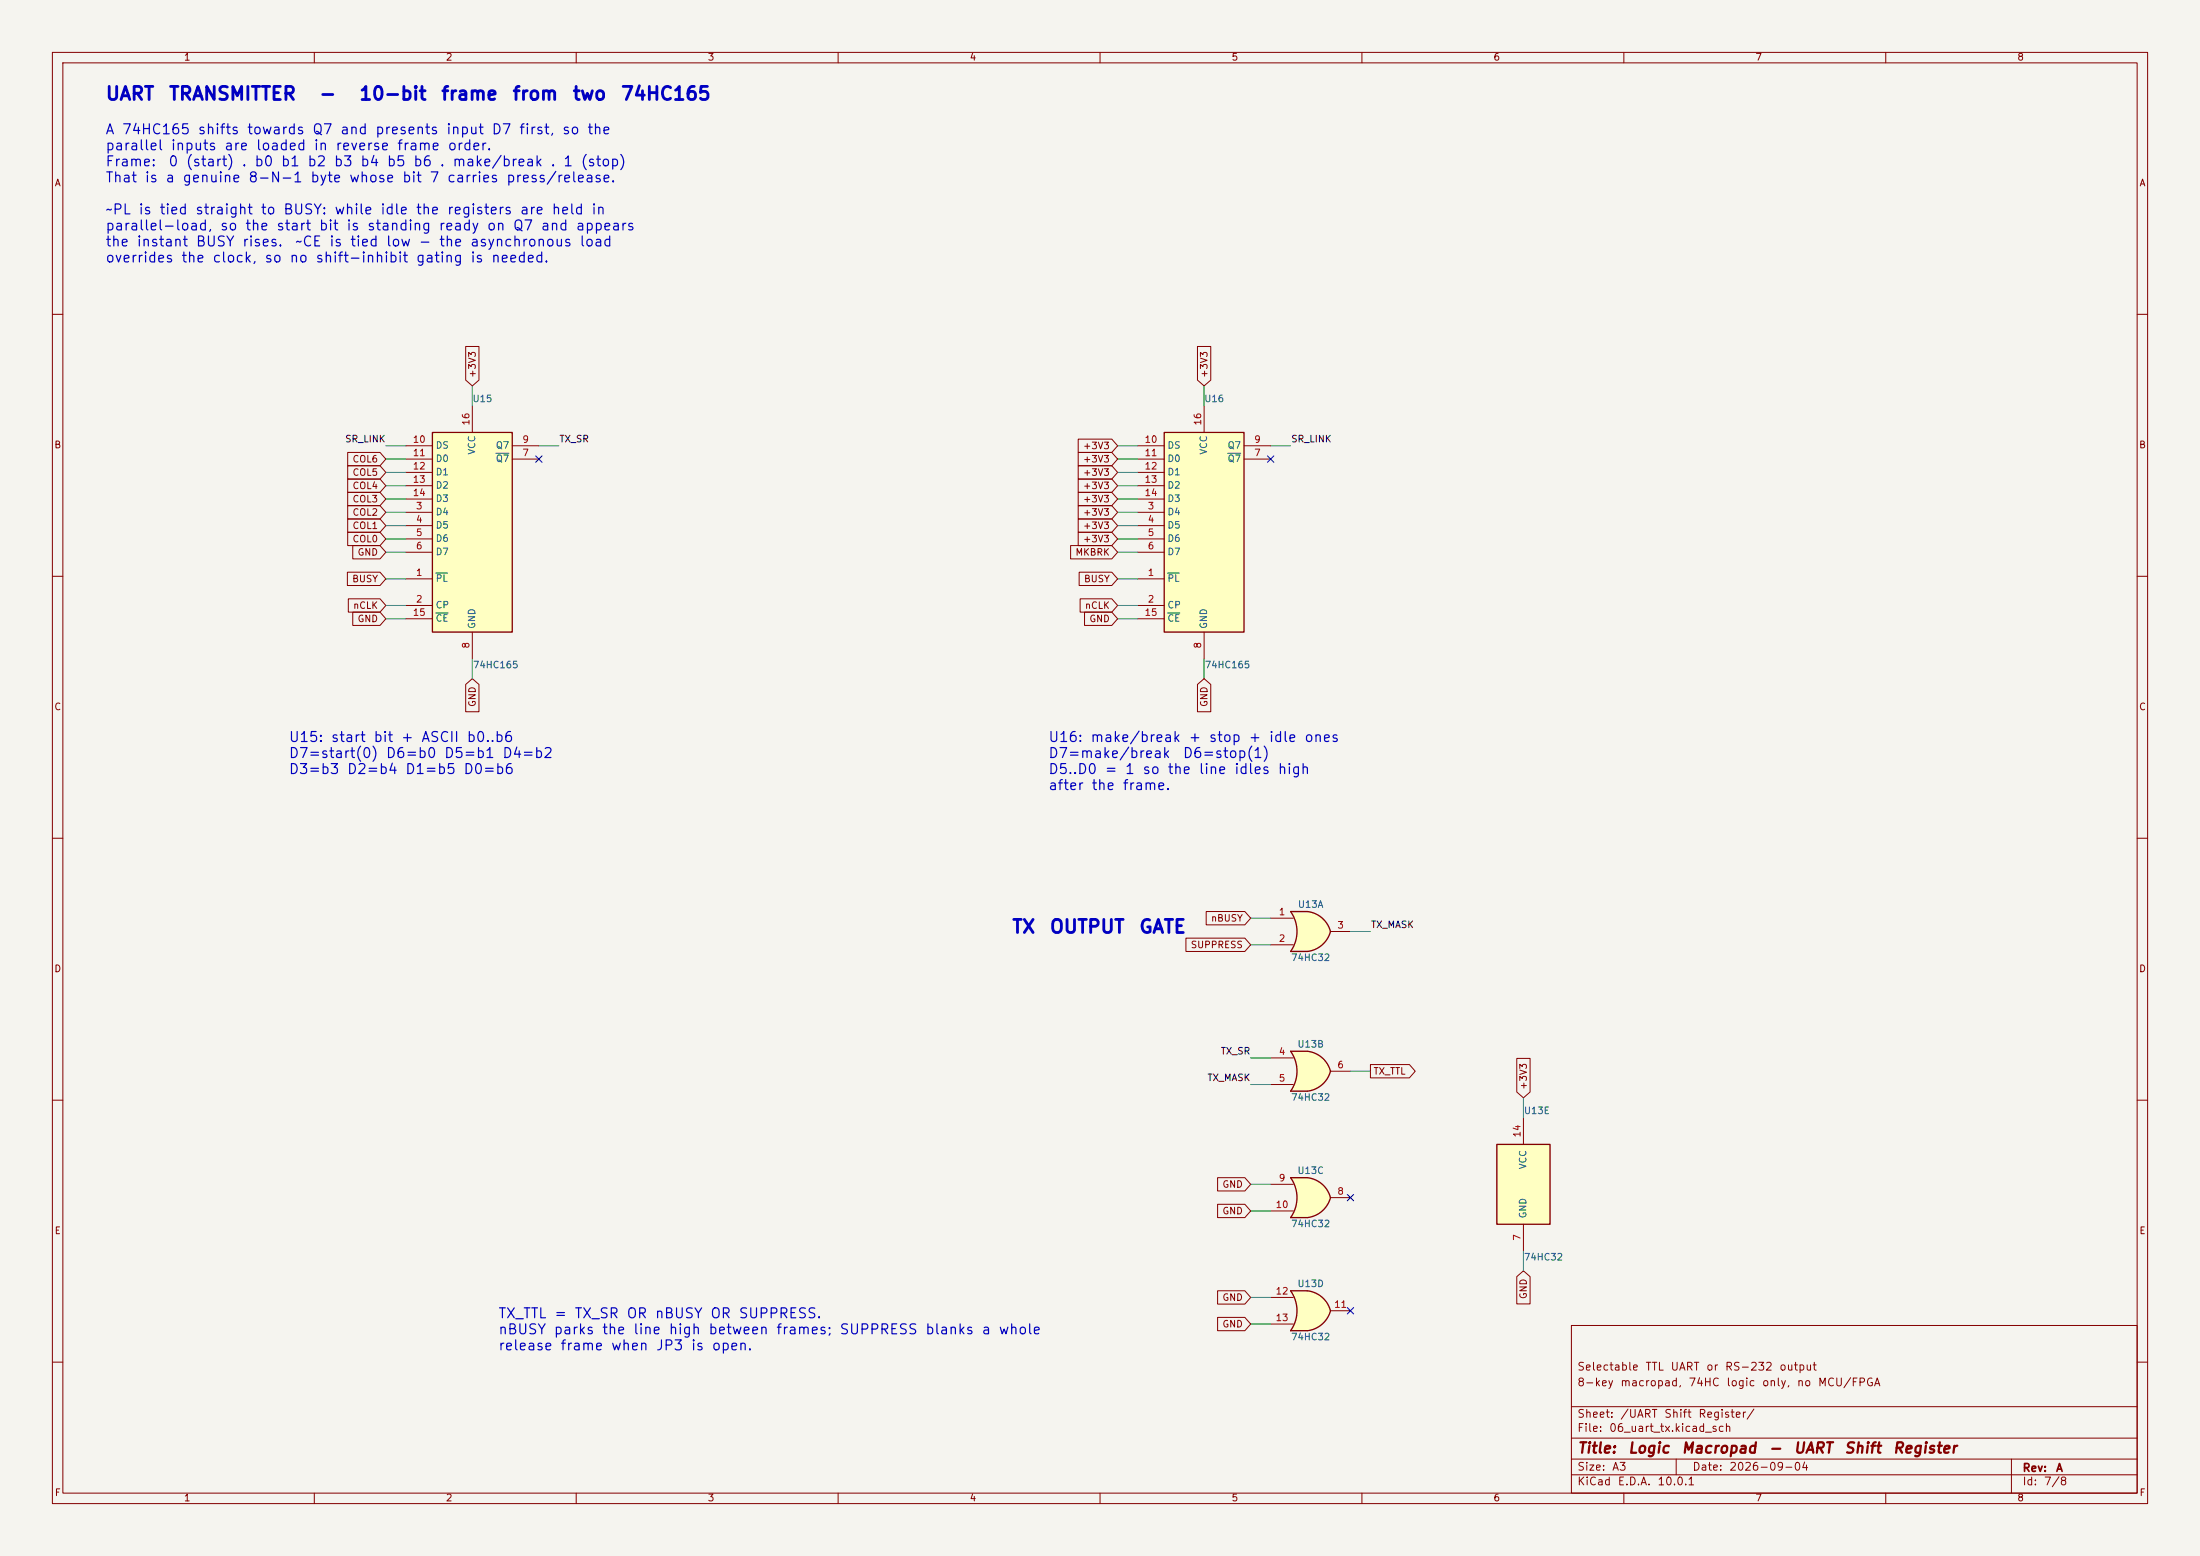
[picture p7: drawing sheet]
(kicad_sch
 (version 20260306)
 (generator "eeschema")
 (generator_version "10.0")
 (paper "A3")
 (title_block
  (title "Logic Macropad - UART Shift Register")
  (date "2026-09-04")
  (rev "A")
  (comment 1 "8-key macropad, 74HC logic only, no MCU/FPGA")
  (comment 2 "Selectable TTL UART or RS-232 output"))
 (lib_symbols
  (symbol "logic-macropad:74HC165" (exclude_from_sim no) (in_bom yes) (on_board yes)
   (in_pos_files yes)
   (duplicate_pin_numbers_are_jumpers no)
   (property "Reference" "U" (at -7.62 19.05 0) (show_name no) (do_not_autoplace no) (effects (font (size 1.27 1.27))))
   (property "Value" "74HC165" (at -7.62 -21.59 0) (show_name no) (do_not_autoplace no) (effects (font (size 1.27 1.27))))
   (property "Footprint" "Package_SO:SOIC-16_3.9x9.9mm_P1.27mm" (at 0 0 0) (show_name no) (do_not_autoplace no) (hide yes) (effects (font (size 1.27 1.27))))
   (property "Datasheet" "https://www.nexperia.com/" (at 0 0 0) (show_name no) (do_not_autoplace no) (hide yes) (effects (font (size 1.27 1.27))))
   (property "Description" "8-bit parallel-in / serial-out shift register" (at 0 0 0) (show_name no) (do_not_autoplace no) (hide yes) (effects (font (size 1.27 1.27))))
   (symbol "74HC165_1_0"
    (pin input line (at -12.7 -10.16 0) (length 5.08) (name "~{PL}" (effects (font (size 1.27 1.27)))) (number "1" (effects (font (size 1.27 1.27)))))
    (pin input line (at -12.7 -15.24 0) (length 5.08) (name "CP" (effects (font (size 1.27 1.27)))) (number "2" (effects (font (size 1.27 1.27)))))
    (pin input line (at -12.7 2.54 0) (length 5.08) (name "D4" (effects (font (size 1.27 1.27)))) (number "3" (effects (font (size 1.27 1.27)))))
    (pin input line (at -12.7 0 0) (length 5.08) (name "D5" (effects (font (size 1.27 1.27)))) (number "4" (effects (font (size 1.27 1.27)))))
    (pin input line (at -12.7 -2.54 0) (length 5.08) (name "D6" (effects (font (size 1.27 1.27)))) (number "5" (effects (font (size 1.27 1.27)))))
    (pin input line (at -12.7 -5.08 0) (length 5.08) (name "D7" (effects (font (size 1.27 1.27)))) (number "6" (effects (font (size 1.27 1.27)))))
    (pin output line (at 12.7 12.7 180) (length 5.08) (name "~{Q7}" (effects (font (size 1.27 1.27)))) (number "7" (effects (font (size 1.27 1.27)))))
    (pin power_in line (at 0 -25.4 90) (length 5.08) (name "GND" (effects (font (size 1.27 1.27)))) (number "8" (effects (font (size 1.27 1.27)))))
    (pin output line (at 12.7 15.24 180) (length 5.08) (name "Q7" (effects (font (size 1.27 1.27)))) (number "9" (effects (font (size 1.27 1.27)))))
    (pin input line (at -12.7 15.24 0) (length 5.08) (name "DS" (effects (font (size 1.27 1.27)))) (number "10" (effects (font (size 1.27 1.27)))))
    (pin input line (at -12.7 12.7 0) (length 5.08) (name "D0" (effects (font (size 1.27 1.27)))) (number "11" (effects (font (size 1.27 1.27)))))
    (pin input line (at -12.7 10.16 0) (length 5.08) (name "D1" (effects (font (size 1.27 1.27)))) (number "12" (effects (font (size 1.27 1.27)))))
    (pin input line (at -12.7 7.62 0) (length 5.08) (name "D2" (effects (font (size 1.27 1.27)))) (number "13" (effects (font (size 1.27 1.27)))))
    (pin input line (at -12.7 5.08 0) (length 5.08) (name "D3" (effects (font (size 1.27 1.27)))) (number "14" (effects (font (size 1.27 1.27)))))
    (pin input line (at -12.7 -17.78 0) (length 5.08) (name "~{CE}" (effects (font (size 1.27 1.27)))) (number "15" (effects (font (size 1.27 1.27)))))
    (pin power_in line (at 0 22.86 270) (length 5.08) (name "VCC" (effects (font (size 1.27 1.27)))) (number "16" (effects (font (size 1.27 1.27))))))
   (symbol "74HC165_1_1"
    (rectangle (start -7.62 17.78) (end 7.62 -20.32) (stroke (width 0.254) (type default)) (fill (type background))))
   (embedded_fonts no))
  (symbol "logic-macropad:74HC32"
   (body_styles demorgan)
   (pin_names
    (offset 1.016)) (exclude_from_sim no) (in_bom yes) (on_board yes)
   (in_pos_files yes)
   (duplicate_pin_numbers_are_jumpers no)
   (property "Reference" "U" (at 0 1.27 0) (show_name no) (do_not_autoplace no) (effects (font (size 1.27 1.27))))
   (property "Value" "74HC32" (at 0 -1.27 0) (show_name no) (do_not_autoplace no) (effects (font (size 1.27 1.27))))
   (property "Footprint" "Package_SO:SOIC-14_3.9x8.7mm_P1.27mm" (at 0 0 0) (show_name no) (do_not_autoplace no) (hide yes) (effects (font (size 1.27 1.27))))
   (property "Datasheet" "https://www.nexperia.com/" (at 0 0 0) (show_name no) (do_not_autoplace no) (hide yes) (effects (font (size 1.27 1.27))))
   (property "Description" "Quad 2-input OR gate" (at 0 0 0) (show_name no) (do_not_autoplace no) (hide yes) (effects (font (size 1.27 1.27))))
   (symbol "74HC32_1_1"
    (arc (start -3.81 3.81) (mid -2.589 0) (end -3.81 -3.81) (stroke (width 0.254) (type default)) (fill (type none)))
    (polyline (pts (xy -3.81 3.81) (xy -0.635 3.81)) (stroke (width 0.254) (type default)) (fill (type background)))
    (polyline (pts (xy -3.81 -3.81) (xy -0.635 -3.81)) (stroke (width 0.254) (type default)) (fill (type background)))
    (arc (start 3.81 0) (mid 2.1855 -2.584) (end -0.6096 -3.81) (stroke (width 0.254) (type default)) (fill (type background)))
    (arc (start -0.6096 3.81) (mid 2.1928 2.5924) (end 3.81 0) (stroke (width 0.254) (type default)) (fill (type background)))
    (polyline (pts (xy -0.635 3.81) (xy -3.81 3.81) (xy -3.81 3.81) (xy -3.556 3.4036) (xy -3.0226 2.2606) (xy -2.6924 1.0414) (xy -2.6162 -0.254) (xy -2.7686 -1.4986) (xy -3.175 -2.7178) (xy -3.81 -3.81) (xy -3.81 -3.81) (xy -0.635 -3.81)) (stroke (width -25.4) (type default)) (fill (type background)))
    (pin input line (at -7.62 2.54 0) (length 4.318) (name "" (effects (font (size 1.27 1.27)))) (number "1" (effects (font (size 1.27 1.27)))))
    (pin input line (at -7.62 -2.54 0) (length 4.318) (name "" (effects (font (size 1.27 1.27)))) (number "2" (effects (font (size 1.27 1.27)))))
    (pin output line (at 7.62 0 180) (length 3.81) (name "" (effects (font (size 1.27 1.27)))) (number "3" (effects (font (size 1.27 1.27))))))
   (symbol "74HC32_1_2"
    (arc (start 0 3.81) (mid 3.7934 0) (end 0 -3.81) (stroke (width 0.254) (type default)) (fill (type background)))
    (polyline (pts (xy 0 3.81) (xy -3.81 3.81) (xy -3.81 -3.81) (xy 0 -3.81)) (stroke (width 0.254) (type default)) (fill (type background)))
    (pin input inverted (at -7.62 2.54 0) (length 3.81) (name "" (effects (font (size 1.27 1.27)))) (number "1" (effects (font (size 1.27 1.27)))))
    (pin input inverted (at -7.62 -2.54 0) (length 3.81) (name "" (effects (font (size 1.27 1.27)))) (number "2" (effects (font (size 1.27 1.27)))))
    (pin output inverted (at 7.62 0 180) (length 3.81) (name "" (effects (font (size 1.27 1.27)))) (number "3" (effects (font (size 1.27 1.27))))))
   (symbol "74HC32_2_1"
    (arc (start -3.81 3.81) (mid -2.589 0) (end -3.81 -3.81) (stroke (width 0.254) (type default)) (fill (type none)))
    (polyline (pts (xy -3.81 3.81) (xy -0.635 3.81)) (stroke (width 0.254) (type default)) (fill (type background)))
    (polyline (pts (xy -3.81 -3.81) (xy -0.635 -3.81)) (stroke (width 0.254) (type default)) (fill (type background)))
    (arc (start 3.81 0) (mid 2.1855 -2.584) (end -0.6096 -3.81) (stroke (width 0.254) (type default)) (fill (type background)))
    (arc (start -0.6096 3.81) (mid 2.1928 2.5924) (end 3.81 0) (stroke (width 0.254) (type default)) (fill (type background)))
    (polyline (pts (xy -0.635 3.81) (xy -3.81 3.81) (xy -3.81 3.81) (xy -3.556 3.4036) (xy -3.0226 2.2606) (xy -2.6924 1.0414) (xy -2.6162 -0.254) (xy -2.7686 -1.4986) (xy -3.175 -2.7178) (xy -3.81 -3.81) (xy -3.81 -3.81) (xy -0.635 -3.81)) (stroke (width -25.4) (type default)) (fill (type background)))
    (pin input line (at -7.62 2.54 0) (length 4.318) (name "" (effects (font (size 1.27 1.27)))) (number "4" (effects (font (size 1.27 1.27)))))
    (pin input line (at -7.62 -2.54 0) (length 4.318) (name "" (effects (font (size 1.27 1.27)))) (number "5" (effects (font (size 1.27 1.27)))))
    (pin output line (at 7.62 0 180) (length 3.81) (name "" (effects (font (size 1.27 1.27)))) (number "6" (effects (font (size 1.27 1.27))))))
   (symbol "74HC32_2_2"
    (arc (start 0 3.81) (mid 3.7934 0) (end 0 -3.81) (stroke (width 0.254) (type default)) (fill (type background)))
    (polyline (pts (xy 0 3.81) (xy -3.81 3.81) (xy -3.81 -3.81) (xy 0 -3.81)) (stroke (width 0.254) (type default)) (fill (type background)))
    (pin input inverted (at -7.62 2.54 0) (length 3.81) (name "" (effects (font (size 1.27 1.27)))) (number "4" (effects (font (size 1.27 1.27)))))
    (pin input inverted (at -7.62 -2.54 0) (length 3.81) (name "" (effects (font (size 1.27 1.27)))) (number "5" (effects (font (size 1.27 1.27)))))
    (pin output inverted (at 7.62 0 180) (length 3.81) (name "" (effects (font (size 1.27 1.27)))) (number "6" (effects (font (size 1.27 1.27))))))
   (symbol "74HC32_3_1"
    (arc (start -3.81 3.81) (mid -2.589 0) (end -3.81 -3.81) (stroke (width 0.254) (type default)) (fill (type none)))
    (polyline (pts (xy -3.81 3.81) (xy -0.635 3.81)) (stroke (width 0.254) (type default)) (fill (type background)))
    (polyline (pts (xy -3.81 -3.81) (xy -0.635 -3.81)) (stroke (width 0.254) (type default)) (fill (type background)))
    (arc (start 3.81 0) (mid 2.1855 -2.584) (end -0.6096 -3.81) (stroke (width 0.254) (type default)) (fill (type background)))
    (arc (start -0.6096 3.81) (mid 2.1928 2.5924) (end 3.81 0) (stroke (width 0.254) (type default)) (fill (type background)))
    (polyline (pts (xy -0.635 3.81) (xy -3.81 3.81) (xy -3.81 3.81) (xy -3.556 3.4036) (xy -3.0226 2.2606) (xy -2.6924 1.0414) (xy -2.6162 -0.254) (xy -2.7686 -1.4986) (xy -3.175 -2.7178) (xy -3.81 -3.81) (xy -3.81 -3.81) (xy -0.635 -3.81)) (stroke (width -25.4) (type default)) (fill (type background)))
    (pin output line (at 7.62 0 180) (length 3.81) (name "" (effects (font (size 1.27 1.27)))) (number "8" (effects (font (size 1.27 1.27)))))
    (pin input line (at -7.62 2.54 0) (length 4.318) (name "" (effects (font (size 1.27 1.27)))) (number "9" (effects (font (size 1.27 1.27)))))
    (pin input line (at -7.62 -2.54 0) (length 4.318) (name "" (effects (font (size 1.27 1.27)))) (number "10" (effects (font (size 1.27 1.27))))))
   (symbol "74HC32_3_2"
    (arc (start 0 3.81) (mid 3.7934 0) (end 0 -3.81) (stroke (width 0.254) (type default)) (fill (type background)))
    (polyline (pts (xy 0 3.81) (xy -3.81 3.81) (xy -3.81 -3.81) (xy 0 -3.81)) (stroke (width 0.254) (type default)) (fill (type background)))
    (pin output inverted (at 7.62 0 180) (length 3.81) (name "" (effects (font (size 1.27 1.27)))) (number "8" (effects (font (size 1.27 1.27)))))
    (pin input inverted (at -7.62 2.54 0) (length 3.81) (name "" (effects (font (size 1.27 1.27)))) (number "9" (effects (font (size 1.27 1.27)))))
    (pin input inverted (at -7.62 -2.54 0) (length 3.81) (name "" (effects (font (size 1.27 1.27)))) (number "10" (effects (font (size 1.27 1.27))))))
   (symbol "74HC32_4_1"
    (arc (start -3.81 3.81) (mid -2.589 0) (end -3.81 -3.81) (stroke (width 0.254) (type default)) (fill (type none)))
    (polyline (pts (xy -3.81 3.81) (xy -0.635 3.81)) (stroke (width 0.254) (type default)) (fill (type background)))
    (polyline (pts (xy -3.81 -3.81) (xy -0.635 -3.81)) (stroke (width 0.254) (type default)) (fill (type background)))
    (arc (start 3.81 0) (mid 2.1855 -2.584) (end -0.6096 -3.81) (stroke (width 0.254) (type default)) (fill (type background)))
    (arc (start -0.6096 3.81) (mid 2.1928 2.5924) (end 3.81 0) (stroke (width 0.254) (type default)) (fill (type background)))
    (polyline (pts (xy -0.635 3.81) (xy -3.81 3.81) (xy -3.81 3.81) (xy -3.556 3.4036) (xy -3.0226 2.2606) (xy -2.6924 1.0414) (xy -2.6162 -0.254) (xy -2.7686 -1.4986) (xy -3.175 -2.7178) (xy -3.81 -3.81) (xy -3.81 -3.81) (xy -0.635 -3.81)) (stroke (width -25.4) (type default)) (fill (type background)))
    (pin output line (at 7.62 0 180) (length 3.81) (name "" (effects (font (size 1.27 1.27)))) (number "11" (effects (font (size 1.27 1.27)))))
    (pin input line (at -7.62 2.54 0) (length 4.318) (name "" (effects (font (size 1.27 1.27)))) (number "12" (effects (font (size 1.27 1.27)))))
    (pin input line (at -7.62 -2.54 0) (length 4.318) (name "" (effects (font (size 1.27 1.27)))) (number "13" (effects (font (size 1.27 1.27))))))
   (symbol "74HC32_4_2"
    (arc (start 0 3.81) (mid 3.7934 0) (end 0 -3.81) (stroke (width 0.254) (type default)) (fill (type background)))
    (polyline (pts (xy 0 3.81) (xy -3.81 3.81) (xy -3.81 -3.81) (xy 0 -3.81)) (stroke (width 0.254) (type default)) (fill (type background)))
    (pin output inverted (at 7.62 0 180) (length 3.81) (name "" (effects (font (size 1.27 1.27)))) (number "11" (effects (font (size 1.27 1.27)))))
    (pin input inverted (at -7.62 2.54 0) (length 3.81) (name "" (effects (font (size 1.27 1.27)))) (number "12" (effects (font (size 1.27 1.27)))))
    (pin input inverted (at -7.62 -2.54 0) (length 3.81) (name "" (effects (font (size 1.27 1.27)))) (number "13" (effects (font (size 1.27 1.27))))))
   (symbol "74HC32_5_0"
    (pin power_in line (at 0 -12.7 90) (length 5.08) (name "GND" (effects (font (size 1.27 1.27)))) (number "7" (effects (font (size 1.27 1.27)))))
    (pin power_in line (at 0 12.7 270) (length 5.08) (name "VCC" (effects (font (size 1.27 1.27)))) (number "14" (effects (font (size 1.27 1.27))))))
   (symbol "74HC32_5_1"
    (rectangle (start -5.08 7.62) (end 5.08 -7.62) (stroke (width 0.254) (type default)) (fill (type background))))
   (embedded_fonts no)))
 (text "A 74HC165 shifts towards Q7 and presents input D7 first, so the\nparallel inputs are loaded in reverse frame order.\nFrame:  0 (start) . b0 b1 b2 b3 b4 b5 b6 . make/break . 1 (stop)\nThat is a genuine 8-N-1 byte whose bit 7 carries press/release.\n \n~PL is tied straight to BUSY: while idle the registers are held in\nparallel-load, so the start bit is standing ready on Q7 and appears\nthe instant BUSY rises.  ~CE is tied low - the asynchronous load\noverrides the clock, so no shift-inhibit gating is needed."
  (exclude_from_sim no)
  (at 20 24 0)
  (effects (font (size 1.9 1.9)) (justify left top)))
 (text "UART TRANSMITTER  -  10-bit frame from two 74HC165"
  (exclude_from_sim no)
  (at 20 16 0)
  (effects (font (size 2.5 2.5)
    (bold yes)) (justify left top)))
 (text "TX_TTL = TX_SR OR nBUSY OR SUPPRESS.\nnBUSY parks the line high between frames; SUPPRESS blanks a whole\nrelease frame when JP3 is open."
  (exclude_from_sim no)
  (at 95 250 0)
  (effects (font (size 1.9 1.9)) (justify left top)))
 (text "U15: start bit + ASCII b0..b6\nD7=start(0) D6=b0 D5=b1 D4=b2\nD3=b3 D2=b4 D1=b5 D0=b6"
  (exclude_from_sim no)
  (at 55 140 0)
  (effects (font (size 1.9 1.9)) (justify left top)))
 (text "U16: make/break + stop + idle ones\nD7=make/break  D6=stop(1)\nD5..D0 = 1 so the line idles high\nafter the frame."
  (exclude_from_sim no)
  (at 200 140 0)
  (effects (font (size 1.9 1.9)) (justify left top)))
 (text "TX OUTPUT GATE"
  (exclude_from_sim no)
  (at 193.04 175 0)
  (effects (font (size 2.5 2.5)
    (bold yes)) (justify left top)))
 (no_connect
  (at 257.81 228.6))
 (no_connect
  (at 257.81 250.19))
 (no_connect
  (at 102.87 87.63))
 (no_connect
  (at 242.57 87.63))
 (wire
  (pts (xy 77.47 90.17) (xy 73.66 90.17))
  (stroke (width 0) (type default)))
 (wire
  (pts (xy 290.83 213.36) (xy 290.83 209.55))
  (stroke (width 0) (type default)))
 (wire
  (pts (xy 77.47 102.87) (xy 73.66 102.87))
  (stroke (width 0) (type default)))
 (wire
  (pts (xy 242.57 247.65) (xy 238.76 247.65))
  (stroke (width 0) (type default)))
 (wire
  (pts (xy 217.17 102.87) (xy 213.36 102.87))
  (stroke (width 0) (type default)))
 (wire
  (pts (xy 77.47 115.57) (xy 73.66 115.57))
  (stroke (width 0) (type default)))
 (wire
  (pts (xy 217.17 87.63) (xy 213.36 87.63))
  (stroke (width 0) (type default)))
 (wire
  (pts (xy 242.57 231.14) (xy 238.76 231.14))
  (stroke (width 0) (type default)))
 (wire
  (pts (xy 77.47 85.09) (xy 73.66 85.09))
  (stroke (width 0) (type default)))
 (wire
  (pts (xy 217.17 110.49) (xy 213.36 110.49))
  (stroke (width 0) (type default)))
 (wire
  (pts (xy 77.47 118.11) (xy 73.66 118.11))
  (stroke (width 0) (type default)))
 (wire
  (pts (xy 290.83 238.76) (xy 290.83 242.57))
  (stroke (width 0) (type default)))
 (wire
  (pts (xy 242.57 180.34) (xy 238.76 180.34))
  (stroke (width 0) (type default)))
 (wire
  (pts (xy 217.17 97.79) (xy 213.36 97.79))
  (stroke (width 0) (type default)))
 (wire
  (pts (xy 77.47 95.25) (xy 73.66 95.25))
  (stroke (width 0) (type default)))
 (wire
  (pts (xy 217.17 95.25) (xy 213.36 95.25))
  (stroke (width 0) (type default)))
 (wire
  (pts (xy 77.47 105.41) (xy 73.66 105.41))
  (stroke (width 0) (type default)))
 (wire
  (pts (xy 217.17 85.09) (xy 213.36 85.09))
  (stroke (width 0) (type default)))
 (wire
  (pts (xy 77.47 97.79) (xy 73.66 97.79))
  (stroke (width 0) (type default)))
 (wire
  (pts (xy 217.17 92.71) (xy 213.36 92.71))
  (stroke (width 0) (type default)))
 (wire
  (pts (xy 77.47 100.33) (xy 73.66 100.33))
  (stroke (width 0) (type default)))
 (wire
  (pts (xy 217.17 118.11) (xy 213.36 118.11))
  (stroke (width 0) (type default)))
 (wire
  (pts (xy 229.87 77.47) (xy 229.87 73.66))
  (stroke (width 0) (type default)))
 (wire
  (pts (xy 102.87 85.09) (xy 106.68 85.09))
  (stroke (width 0) (type default)))
 (wire
  (pts (xy 217.17 115.57) (xy 213.36 115.57))
  (stroke (width 0) (type default)))
 (wire
  (pts (xy 242.57 175.26) (xy 238.76 175.26))
  (stroke (width 0) (type default)))
 (wire
  (pts (xy 217.17 90.17) (xy 213.36 90.17))
  (stroke (width 0) (type default)))
 (wire
  (pts (xy 77.47 92.71) (xy 73.66 92.71))
  (stroke (width 0) (type default)))
 (wire
  (pts (xy 90.17 125.73) (xy 90.17 129.54))
  (stroke (width 0) (type default)))
 (wire
  (pts (xy 242.57 252.73) (xy 238.76 252.73))
  (stroke (width 0) (type default)))
 (wire
  (pts (xy 242.57 226.06) (xy 238.76 226.06))
  (stroke (width 0) (type default)))
 (wire
  (pts (xy 257.81 177.8) (xy 261.62 177.8))
  (stroke (width 0) (type default)))
 (wire
  (pts (xy 217.17 100.33) (xy 213.36 100.33))
  (stroke (width 0) (type default)))
 (wire
  (pts (xy 257.81 204.47) (xy 261.62 204.47))
  (stroke (width 0) (type default)))
 (wire
  (pts (xy 77.47 87.63) (xy 73.66 87.63))
  (stroke (width 0) (type default)))
 (wire
  (pts (xy 242.57 207.01) (xy 238.76 207.01))
  (stroke (width 0) (type default)))
 (wire
  (pts (xy 229.87 125.73) (xy 229.87 129.54))
  (stroke (width 0) (type default)))
 (wire
  (pts (xy 242.57 201.93) (xy 238.76 201.93))
  (stroke (width 0) (type default)))
 (wire
  (pts (xy 217.17 105.41) (xy 213.36 105.41))
  (stroke (width 0) (type default)))
 (wire
  (pts (xy 77.47 110.49) (xy 73.66 110.49))
  (stroke (width 0) (type default)))
 (wire
  (pts (xy 242.57 85.09) (xy 246.38 85.09))
  (stroke (width 0) (type default)))
 (wire
  (pts (xy 90.17 77.47) (xy 90.17 73.66))
  (stroke (width 0) (type default)))
 (label "SR_LINK"
  (at 73.66 85.09 180)
  (effects (font (size 1.27 1.27)) (justify right bottom)))
 (label "TX_MASK"
  (at 238.76 207.01 180)
  (effects (font (size 1.27 1.27)) (justify right bottom)))
 (label "SR_LINK"
  (at 246.38 85.09 0)
  (effects (font (size 1.27 1.27)) (justify left bottom)))
 (label "TX_SR"
  (at 106.68 85.09 0)
  (effects (font (size 1.27 1.27)) (justify left bottom)))
 (label "TX_SR"
  (at 238.76 201.93 180)
  (effects (font (size 1.27 1.27)) (justify right bottom)))
 (label "TX_MASK"
  (at 261.62 177.8 0)
  (effects (font (size 1.27 1.27)) (justify left bottom)))
 (global_label "GND"
  (shape input)
  (at 290.83 242.57 270)
  (fields_autoplaced yes)
  (effects (font (size 1.27 1.27)) (justify right))
  (property "Intersheetrefs" "${INTERSHEET_REFS}" (at 290.83 242.57 0) (hide yes) (show_name no) (do_not_autoplace no) (effects (font (size 1.27 1.27)))))
 (global_label "TX_TTL"
  (shape output)
  (at 261.62 204.47 0)
  (fields_autoplaced yes)
  (effects (font (size 1.27 1.27)) (justify left))
  (property "Intersheetrefs" "${INTERSHEET_REFS}" (at 261.62 204.47 0) (hide yes) (show_name no) (do_not_autoplace no) (effects (font (size 1.27 1.27)))))
 (global_label "GND"
  (shape input)
  (at 73.66 105.41 180)
  (fields_autoplaced yes)
  (effects (font (size 1.27 1.27)) (justify right))
  (property "Intersheetrefs" "${INTERSHEET_REFS}" (at 73.66 105.41 0) (hide yes) (show_name no) (do_not_autoplace no) (effects (font (size 1.27 1.27)))))
 (global_label "BUSY"
  (shape input)
  (at 73.66 110.49 180)
  (fields_autoplaced yes)
  (effects (font (size 1.27 1.27)) (justify right))
  (property "Intersheetrefs" "${INTERSHEET_REFS}" (at 73.66 110.49 0) (hide yes) (show_name no) (do_not_autoplace no) (effects (font (size 1.27 1.27)))))
 (global_label "+3V3"
  (shape input)
  (at 213.36 102.87 180)
  (fields_autoplaced yes)
  (effects (font (size 1.27 1.27)) (justify right))
  (property "Intersheetrefs" "${INTERSHEET_REFS}" (at 213.36 102.87 0) (hide yes) (show_name no) (do_not_autoplace no) (effects (font (size 1.27 1.27)))))
 (global_label "nBUSY"
  (shape input)
  (at 238.76 175.26 180)
  (fields_autoplaced yes)
  (effects (font (size 1.27 1.27)) (justify right))
  (property "Intersheetrefs" "${INTERSHEET_REFS}" (at 238.76 175.26 0) (hide yes) (show_name no) (do_not_autoplace no) (effects (font (size 1.27 1.27)))))
 (global_label "+3V3"
  (shape input)
  (at 213.36 97.79 180)
  (fields_autoplaced yes)
  (effects (font (size 1.27 1.27)) (justify right))
  (property "Intersheetrefs" "${INTERSHEET_REFS}" (at 213.36 97.79 0) (hide yes) (show_name no) (do_not_autoplace no) (effects (font (size 1.27 1.27)))))
 (global_label "+3V3"
  (shape input)
  (at 213.36 90.17 180)
  (fields_autoplaced yes)
  (effects (font (size 1.27 1.27)) (justify right))
  (property "Intersheetrefs" "${INTERSHEET_REFS}" (at 213.36 90.17 0) (hide yes) (show_name no) (do_not_autoplace no) (effects (font (size 1.27 1.27)))))
 (global_label "+3V3"
  (shape input)
  (at 213.36 85.09 180)
  (fields_autoplaced yes)
  (effects (font (size 1.27 1.27)) (justify right))
  (property "Intersheetrefs" "${INTERSHEET_REFS}" (at 213.36 85.09 0) (hide yes) (show_name no) (do_not_autoplace no) (effects (font (size 1.27 1.27)))))
 (global_label "SUPPRESS"
  (shape input)
  (at 238.76 180.34 180)
  (fields_autoplaced yes)
  (effects (font (size 1.27 1.27)) (justify right))
  (property "Intersheetrefs" "${INTERSHEET_REFS}" (at 238.76 180.34 0) (hide yes) (show_name no) (do_not_autoplace no) (effects (font (size 1.27 1.27)))))
 (global_label "GND"
  (shape input)
  (at 73.66 118.11 180)
  (fields_autoplaced yes)
  (effects (font (size 1.27 1.27)) (justify right))
  (property "Intersheetrefs" "${INTERSHEET_REFS}" (at 73.66 118.11 0) (hide yes) (show_name no) (do_not_autoplace no) (effects (font (size 1.27 1.27)))))
 (global_label "COL2"
  (shape input)
  (at 73.66 97.79 180)
  (fields_autoplaced yes)
  (effects (font (size 1.27 1.27)) (justify right))
  (property "Intersheetrefs" "${INTERSHEET_REFS}" (at 73.66 97.79 0) (hide yes) (show_name no) (do_not_autoplace no) (effects (font (size 1.27 1.27)))))
 (global_label "+3V3"
  (shape input)
  (at 213.36 87.63 180)
  (fields_autoplaced yes)
  (effects (font (size 1.27 1.27)) (justify right))
  (property "Intersheetrefs" "${INTERSHEET_REFS}" (at 213.36 87.63 0) (hide yes) (show_name no) (do_not_autoplace no) (effects (font (size 1.27 1.27)))))
 (global_label "MKBRK"
  (shape input)
  (at 213.36 105.41 180)
  (fields_autoplaced yes)
  (effects (font (size 1.27 1.27)) (justify right))
  (property "Intersheetrefs" "${INTERSHEET_REFS}" (at 213.36 105.41 0) (hide yes) (show_name no) (do_not_autoplace no) (effects (font (size 1.27 1.27)))))
 (global_label "+3V3"
  (shape input)
  (at 213.36 100.33 180)
  (fields_autoplaced yes)
  (effects (font (size 1.27 1.27)) (justify right))
  (property "Intersheetrefs" "${INTERSHEET_REFS}" (at 213.36 100.33 0) (hide yes) (show_name no) (do_not_autoplace no) (effects (font (size 1.27 1.27)))))
 (global_label "nCLK"
  (shape input)
  (at 213.36 115.57 180)
  (fields_autoplaced yes)
  (effects (font (size 1.27 1.27)) (justify right))
  (property "Intersheetrefs" "${INTERSHEET_REFS}" (at 213.36 115.57 0) (hide yes) (show_name no) (do_not_autoplace no) (effects (font (size 1.27 1.27)))))
 (global_label "COL3"
  (shape input)
  (at 73.66 95.25 180)
  (fields_autoplaced yes)
  (effects (font (size 1.27 1.27)) (justify right))
  (property "Intersheetrefs" "${INTERSHEET_REFS}" (at 73.66 95.25 0) (hide yes) (show_name no) (do_not_autoplace no) (effects (font (size 1.27 1.27)))))
 (global_label "GND"
  (shape input)
  (at 90.17 129.54 270)
  (fields_autoplaced yes)
  (effects (font (size 1.27 1.27)) (justify right))
  (property "Intersheetrefs" "${INTERSHEET_REFS}" (at 90.17 129.54 0) (hide yes) (show_name no) (do_not_autoplace no) (effects (font (size 1.27 1.27)))))
 (global_label "GND"
  (shape input)
  (at 238.76 231.14 180)
  (fields_autoplaced yes)
  (effects (font (size 1.27 1.27)) (justify right))
  (property "Intersheetrefs" "${INTERSHEET_REFS}" (at 238.76 231.14 0) (hide yes) (show_name no) (do_not_autoplace no) (effects (font (size 1.27 1.27)))))
 (global_label "+3V3"
  (shape input)
  (at 229.87 73.66 90)
  (fields_autoplaced yes)
  (effects (font (size 1.27 1.27)) (justify left))
  (property "Intersheetrefs" "${INTERSHEET_REFS}" (at 229.87 73.66 0) (hide yes) (show_name no) (do_not_autoplace no) (effects (font (size 1.27 1.27)))))
 (global_label "nCLK"
  (shape input)
  (at 73.66 115.57 180)
  (fields_autoplaced yes)
  (effects (font (size 1.27 1.27)) (justify right))
  (property "Intersheetrefs" "${INTERSHEET_REFS}" (at 73.66 115.57 0) (hide yes) (show_name no) (do_not_autoplace no) (effects (font (size 1.27 1.27)))))
 (global_label "COL0"
  (shape input)
  (at 73.66 102.87 180)
  (fields_autoplaced yes)
  (effects (font (size 1.27 1.27)) (justify right))
  (property "Intersheetrefs" "${INTERSHEET_REFS}" (at 73.66 102.87 0) (hide yes) (show_name no) (do_not_autoplace no) (effects (font (size 1.27 1.27)))))
 (global_label "COL6"
  (shape input)
  (at 73.66 87.63 180)
  (fields_autoplaced yes)
  (effects (font (size 1.27 1.27)) (justify right))
  (property "Intersheetrefs" "${INTERSHEET_REFS}" (at 73.66 87.63 0) (hide yes) (show_name no) (do_not_autoplace no) (effects (font (size 1.27 1.27)))))
 (global_label "COL1"
  (shape input)
  (at 73.66 100.33 180)
  (fields_autoplaced yes)
  (effects (font (size 1.27 1.27)) (justify right))
  (property "Intersheetrefs" "${INTERSHEET_REFS}" (at 73.66 100.33 0) (hide yes) (show_name no) (do_not_autoplace no) (effects (font (size 1.27 1.27)))))
 (global_label "COL4"
  (shape input)
  (at 73.66 92.71 180)
  (fields_autoplaced yes)
  (effects (font (size 1.27 1.27)) (justify right))
  (property "Intersheetrefs" "${INTERSHEET_REFS}" (at 73.66 92.71 0) (hide yes) (show_name no) (do_not_autoplace no) (effects (font (size 1.27 1.27)))))
 (global_label "GND"
  (shape input)
  (at 238.76 247.65 180)
  (fields_autoplaced yes)
  (effects (font (size 1.27 1.27)) (justify right))
  (property "Intersheetrefs" "${INTERSHEET_REFS}" (at 238.76 247.65 0) (hide yes) (show_name no) (do_not_autoplace no) (effects (font (size 1.27 1.27)))))
 (global_label "GND"
  (shape input)
  (at 238.76 226.06 180)
  (fields_autoplaced yes)
  (effects (font (size 1.27 1.27)) (justify right))
  (property "Intersheetrefs" "${INTERSHEET_REFS}" (at 238.76 226.06 0) (hide yes) (show_name no) (do_not_autoplace no) (effects (font (size 1.27 1.27)))))
 (global_label "COL5"
  (shape input)
  (at 73.66 90.17 180)
  (fields_autoplaced yes)
  (effects (font (size 1.27 1.27)) (justify right))
  (property "Intersheetrefs" "${INTERSHEET_REFS}" (at 73.66 90.17 0) (hide yes) (show_name no) (do_not_autoplace no) (effects (font (size 1.27 1.27)))))
 (global_label "BUSY"
  (shape input)
  (at 213.36 110.49 180)
  (fields_autoplaced yes)
  (effects (font (size 1.27 1.27)) (justify right))
  (property "Intersheetrefs" "${INTERSHEET_REFS}" (at 213.36 110.49 0) (hide yes) (show_name no) (do_not_autoplace no) (effects (font (size 1.27 1.27)))))
 (global_label "+3V3"
  (shape input)
  (at 90.17 73.66 90)
  (fields_autoplaced yes)
  (effects (font (size 1.27 1.27)) (justify left))
  (property "Intersheetrefs" "${INTERSHEET_REFS}" (at 90.17 73.66 0) (hide yes) (show_name no) (do_not_autoplace no) (effects (font (size 1.27 1.27)))))
 (global_label "GND"
  (shape input)
  (at 229.87 129.54 270)
  (fields_autoplaced yes)
  (effects (font (size 1.27 1.27)) (justify right))
  (property "Intersheetrefs" "${INTERSHEET_REFS}" (at 229.87 129.54 0) (hide yes) (show_name no) (do_not_autoplace no) (effects (font (size 1.27 1.27)))))
 (global_label "+3V3"
  (shape input)
  (at 213.36 95.25 180)
  (fields_autoplaced yes)
  (effects (font (size 1.27 1.27)) (justify right))
  (property "Intersheetrefs" "${INTERSHEET_REFS}" (at 213.36 95.25 0) (hide yes) (show_name no) (do_not_autoplace no) (effects (font (size 1.27 1.27)))))
 (global_label "GND"
  (shape input)
  (at 213.36 118.11 180)
  (fields_autoplaced yes)
  (effects (font (size 1.27 1.27)) (justify right))
  (property "Intersheetrefs" "${INTERSHEET_REFS}" (at 213.36 118.11 0) (hide yes) (show_name no) (do_not_autoplace no) (effects (font (size 1.27 1.27)))))
 (global_label "+3V3"
  (shape input)
  (at 290.83 209.55 90)
  (fields_autoplaced yes)
  (effects (font (size 1.27 1.27)) (justify left))
  (property "Intersheetrefs" "${INTERSHEET_REFS}" (at 290.83 209.55 0) (hide yes) (show_name no) (do_not_autoplace no) (effects (font (size 1.27 1.27)))))
 (global_label "GND"
  (shape input)
  (at 238.76 252.73 180)
  (fields_autoplaced yes)
  (effects (font (size 1.27 1.27)) (justify right))
  (property "Intersheetrefs" "${INTERSHEET_REFS}" (at 238.76 252.73 0) (hide yes) (show_name no) (do_not_autoplace no) (effects (font (size 1.27 1.27)))))
 (global_label "+3V3"
  (shape input)
  (at 213.36 92.71 180)
  (fields_autoplaced yes)
  (effects (font (size 1.27 1.27)) (justify right))
  (property "Intersheetrefs" "${INTERSHEET_REFS}" (at 213.36 92.71 0) (hide yes) (show_name no) (do_not_autoplace no) (effects (font (size 1.27 1.27)))))
 (symbol
  (lib_id "logic-macropad:74HC32")
  (at 290.83 226.06 0)
  (unit 5)
  (body_style 1)
  (exclude_from_sim no)
  (in_bom yes)
  (on_board yes)
  (in_pos_files yes)
  (dnp no)
  (property "Reference" "U13" (at 293.37 212.09 0) (show_name no) (do_not_autoplace no) (effects (font (size 1.27 1.27))))
  (property "Value" "74HC32" (at 294.64 240.03 0) (show_name no) (do_not_autoplace no) (effects (font (size 1.27 1.27))))
  (property "Footprint" "Package_SO:SOIC-14_3.9x8.7mm_P1.27mm" (at 290.83 226.06 0) (hide yes) (show_name no) (do_not_autoplace no) (effects (font (size 1.27 1.27))))
  (property "Datasheet" "~" (at 290.83 226.06 0) (hide yes) (show_name no) (do_not_autoplace no) (effects (font (size 1.27 1.27))))
  (property "Description" "" (at 290.83 226.06 0) (hide yes) (show_name no) (do_not_autoplace no) (effects (font (size 1.27 1.27))))
  (property "Spec" "74HC32 - Quad 2-input OR, SOIC-14" (at 290.83 226.06 0) (hide yes) (show_name no) (do_not_autoplace no) (effects (font (size 1.27 1.27))))
  (property "Sourcing" "exact" (at 290.83 226.06 0) (hide yes) (show_name no) (do_not_autoplace no) (effects (font (size 1.27 1.27))))
  (property "MPN" "74HC32D" (at 290.83 226.06 0) (hide yes) (show_name no) (do_not_autoplace no) (effects (font (size 1.27 1.27))))
  (property "Mfr" "Nexperia" (at 290.83 226.06 0) (hide yes) (show_name no) (do_not_autoplace no) (effects (font (size 1.27 1.27))))
  (property "Alt" "TI SN74HC32D, onsemi MC74HC32ADG, Toshiba TC74HC32AF, MDD / ST / UTC equivalents" (at 290.83 226.06 0) (hide yes) (show_name no) (do_not_autoplace no) (effects (font (size 1.27 1.27))))
  (pin "11")
  (pin "9")
  (pin "10")
  (pin "2")
  (pin "5")
  (pin "3")
  (pin "4")
  (pin "6")
  (pin "1")
  (pin "13")
  (pin "12")
  (pin "8")
  (pin "7")
  (pin "14"))
 (symbol
  (lib_id "logic-macropad:74HC32")
  (at 250.19 250.19 0)
  (unit 4)
  (body_style 1)
  (exclude_from_sim no)
  (in_bom yes)
  (on_board yes)
  (in_pos_files yes)
  (dnp no)
  (property "Reference" "U13" (at 250.19 245.11 0) (show_name no) (do_not_autoplace no) (effects (font (size 1.27 1.27))))
  (property "Value" "74HC32" (at 250.19 255.27 0) (show_name no) (do_not_autoplace no) (effects (font (size 1.27 1.27))))
  (property "Footprint" "Package_SO:SOIC-14_3.9x8.7mm_P1.27mm" (at 250.19 250.19 0) (hide yes) (show_name no) (do_not_autoplace no) (effects (font (size 1.27 1.27))))
  (property "Datasheet" "~" (at 250.19 250.19 0) (hide yes) (show_name no) (do_not_autoplace no) (effects (font (size 1.27 1.27))))
  (property "Description" "" (at 250.19 250.19 0) (hide yes) (show_name no) (do_not_autoplace no) (effects (font (size 1.27 1.27))))
  (property "Spec" "74HC32 - Quad 2-input OR, SOIC-14" (at 250.19 250.19 0) (hide yes) (show_name no) (do_not_autoplace no) (effects (font (size 1.27 1.27))))
  (property "Sourcing" "exact" (at 250.19 250.19 0) (hide yes) (show_name no) (do_not_autoplace no) (effects (font (size 1.27 1.27))))
  (property "MPN" "74HC32D" (at 250.19 250.19 0) (hide yes) (show_name no) (do_not_autoplace no) (effects (font (size 1.27 1.27))))
  (property "Mfr" "Nexperia" (at 250.19 250.19 0) (hide yes) (show_name no) (do_not_autoplace no) (effects (font (size 1.27 1.27))))
  (property "Alt" "TI SN74HC32D, onsemi MC74HC32ADG, Toshiba TC74HC32AF, MDD / ST / UTC equivalents" (at 250.19 250.19 0) (hide yes) (show_name no) (do_not_autoplace no) (effects (font (size 1.27 1.27))))
  (pin "10")
  (pin "4")
  (pin "5")
  (pin "1")
  (pin "9")
  (pin "13")
  (pin "2")
  (pin "12")
  (pin "6")
  (pin "3")
  (pin "8")
  (pin "11")
  (pin "7")
  (pin "14"))
 (symbol
  (lib_id "logic-macropad:74HC32")
  (at 250.19 228.6 0)
  (unit 3)
  (body_style 1)
  (exclude_from_sim no)
  (in_bom yes)
  (on_board yes)
  (in_pos_files yes)
  (dnp no)
  (property "Reference" "U13" (at 250.19 223.52 0) (show_name no) (do_not_autoplace no) (effects (font (size 1.27 1.27))))
  (property "Value" "74HC32" (at 250.19 233.68 0) (show_name no) (do_not_autoplace no) (effects (font (size 1.27 1.27))))
  (property "Footprint" "Package_SO:SOIC-14_3.9x8.7mm_P1.27mm" (at 250.19 228.6 0) (hide yes) (show_name no) (do_not_autoplace no) (effects (font (size 1.27 1.27))))
  (property "Datasheet" "~" (at 250.19 228.6 0) (hide yes) (show_name no) (do_not_autoplace no) (effects (font (size 1.27 1.27))))
  (property "Description" "" (at 250.19 228.6 0) (hide yes) (show_name no) (do_not_autoplace no) (effects (font (size 1.27 1.27))))
  (property "Spec" "74HC32 - Quad 2-input OR, SOIC-14" (at 250.19 228.6 0) (hide yes) (show_name no) (do_not_autoplace no) (effects (font (size 1.27 1.27))))
  (property "Sourcing" "exact" (at 250.19 228.6 0) (hide yes) (show_name no) (do_not_autoplace no) (effects (font (size 1.27 1.27))))
  (property "MPN" "74HC32D" (at 250.19 228.6 0) (hide yes) (show_name no) (do_not_autoplace no) (effects (font (size 1.27 1.27))))
  (property "Mfr" "Nexperia" (at 250.19 228.6 0) (hide yes) (show_name no) (do_not_autoplace no) (effects (font (size 1.27 1.27))))
  (property "Alt" "TI SN74HC32D, onsemi MC74HC32ADG, Toshiba TC74HC32AF, MDD / ST / UTC equivalents" (at 250.19 228.6 0) (hide yes) (show_name no) (do_not_autoplace no) (effects (font (size 1.27 1.27))))
  (pin "3")
  (pin "1")
  (pin "2")
  (pin "4")
  (pin "5")
  (pin "6")
  (pin "14")
  (pin "10")
  (pin "8")
  (pin "7")
  (pin "12")
  (pin "13")
  (pin "9")
  (pin "11"))
 (symbol
  (lib_id "logic-macropad:74HC165")
  (at 229.87 100.33 0)
  (unit 1)
  (body_style 1)
  (exclude_from_sim no)
  (in_bom yes)
  (on_board yes)
  (in_pos_files yes)
  (dnp no)
  (property "Reference" "U16" (at 231.775 76.2 0) (show_name no) (do_not_autoplace no) (effects (font (size 1.27 1.27))))
  (property "Value" "74HC165" (at 234.315 127 0) (show_name no) (do_not_autoplace no) (effects (font (size 1.27 1.27))))
  (property "Footprint" "Package_SO:SOIC-16_3.9x9.9mm_P1.27mm" (at 229.87 100.33 0) (hide yes) (show_name no) (do_not_autoplace no) (effects (font (size 1.27 1.27))))
  (property "Datasheet" "~" (at 229.87 100.33 0) (hide yes) (show_name no) (do_not_autoplace no) (effects (font (size 1.27 1.27))))
  (property "Description" "TX shift register, high half" (at 229.87 100.33 0) (hide yes) (show_name no) (do_not_autoplace no) (effects (font (size 1.27 1.27))))
  (property "Spec" "74HC165 - 8-bit parallel-in serial-out shift register, SOIC-16" (at 229.87 100.33 0) (hide yes) (show_name no) (do_not_autoplace no) (effects (font (size 1.27 1.27))))
  (property "Sourcing" "exact" (at 229.87 100.33 0) (hide yes) (show_name no) (do_not_autoplace no) (effects (font (size 1.27 1.27))))
  (property "MPN" "74HC165D" (at 229.87 100.33 0) (hide yes) (show_name no) (do_not_autoplace no) (effects (font (size 1.27 1.27))))
  (property "Mfr" "Nexperia" (at 229.87 100.33 0) (hide yes) (show_name no) (do_not_autoplace no) (effects (font (size 1.27 1.27))))
  (property "Alt" "TI SN74HC165D, onsemi MC74HC165ADG, Toshiba TC74HC165AF, MDD / ST / UTC equivalents" (at 229.87 100.33 0) (hide yes) (show_name no) (do_not_autoplace no) (effects (font (size 1.27 1.27))))
  (pin "6")
  (pin "3")
  (pin "4")
  (pin "5")
  (pin "12")
  (pin "1")
  (pin "2")
  (pin "8")
  (pin "7")
  (pin "10")
  (pin "11")
  (pin "15")
  (pin "9")
  (pin "16")
  (pin "14")
  (pin "13"))
 (symbol
  (lib_id "logic-macropad:74HC165")
  (at 90.17 100.33 0)
  (unit 1)
  (body_style 1)
  (exclude_from_sim no)
  (in_bom yes)
  (on_board yes)
  (in_pos_files yes)
  (dnp no)
  (property "Reference" "U15" (at 92.075 76.2 0) (show_name no) (do_not_autoplace no) (effects (font (size 1.27 1.27))))
  (property "Value" "74HC165" (at 94.615 127 0) (show_name no) (do_not_autoplace no) (effects (font (size 1.27 1.27))))
  (property "Footprint" "Package_SO:SOIC-16_3.9x9.9mm_P1.27mm" (at 90.17 100.33 0) (hide yes) (show_name no) (do_not_autoplace no) (effects (font (size 1.27 1.27))))
  (property "Datasheet" "~" (at 90.17 100.33 0) (hide yes) (show_name no) (do_not_autoplace no) (effects (font (size 1.27 1.27))))
  (property "Description" "TX shift register, low half" (at 90.17 100.33 0) (hide yes) (show_name no) (do_not_autoplace no) (effects (font (size 1.27 1.27))))
  (property "Spec" "74HC165 - 8-bit parallel-in serial-out shift register, SOIC-16" (at 90.17 100.33 0) (hide yes) (show_name no) (do_not_autoplace no) (effects (font (size 1.27 1.27))))
  (property "Sourcing" "exact" (at 90.17 100.33 0) (hide yes) (show_name no) (do_not_autoplace no) (effects (font (size 1.27 1.27))))
  (property "MPN" "74HC165D" (at 90.17 100.33 0) (hide yes) (show_name no) (do_not_autoplace no) (effects (font (size 1.27 1.27))))
  (property "Mfr" "Nexperia" (at 90.17 100.33 0) (hide yes) (show_name no) (do_not_autoplace no) (effects (font (size 1.27 1.27))))
  (property "Alt" "TI SN74HC165D, onsemi MC74HC165ADG, Toshiba TC74HC165AF, MDD / ST / UTC equivalents" (at 90.17 100.33 0) (hide yes) (show_name no) (do_not_autoplace no) (effects (font (size 1.27 1.27))))
  (pin "5")
  (pin "8")
  (pin "11")
  (pin "3")
  (pin "1")
  (pin "2")
  (pin "4")
  (pin "6")
  (pin "7")
  (pin "9")
  (pin "10")
  (pin "12")
  (pin "13")
  (pin "14")
  (pin "16")
  (pin "15"))
 (symbol
  (lib_id "logic-macropad:74HC32")
  (at 250.19 204.47 0)
  (unit 2)
  (body_style 1)
  (exclude_from_sim no)
  (in_bom yes)
  (on_board yes)
  (in_pos_files yes)
  (dnp no)
  (property "Reference" "U13" (at 250.19 199.39 0) (show_name no) (do_not_autoplace no) (effects (font (size 1.27 1.27))))
  (property "Value" "74HC32" (at 250.19 209.55 0) (show_name no) (do_not_autoplace no) (effects (font (size 1.27 1.27))))
  (property "Footprint" "Package_SO:SOIC-14_3.9x8.7mm_P1.27mm" (at 250.19 204.47 0) (hide yes) (show_name no) (do_not_autoplace no) (effects (font (size 1.27 1.27))))
  (property "Datasheet" "~" (at 250.19 204.47 0) (hide yes) (show_name no) (do_not_autoplace no) (effects (font (size 1.27 1.27))))
  (property "Description" "" (at 250.19 204.47 0) (hide yes) (show_name no) (do_not_autoplace no) (effects (font (size 1.27 1.27))))
  (property "Spec" "74HC32 - Quad 2-input OR, SOIC-14" (at 250.19 204.47 0) (hide yes) (show_name no) (do_not_autoplace no) (effects (font (size 1.27 1.27))))
  (property "Sourcing" "exact" (at 250.19 204.47 0) (hide yes) (show_name no) (do_not_autoplace no) (effects (font (size 1.27 1.27))))
  (property "MPN" "74HC32D" (at 250.19 204.47 0) (hide yes) (show_name no) (do_not_autoplace no) (effects (font (size 1.27 1.27))))
  (property "Mfr" "Nexperia" (at 250.19 204.47 0) (hide yes) (show_name no) (do_not_autoplace no) (effects (font (size 1.27 1.27))))
  (property "Alt" "TI SN74HC32D, onsemi MC74HC32ADG, Toshiba TC74HC32AF, MDD / ST / UTC equivalents" (at 250.19 204.47 0) (hide yes) (show_name no) (do_not_autoplace no) (effects (font (size 1.27 1.27))))
  (pin "3")
  (pin "8")
  (pin "6")
  (pin "2")
  (pin "4")
  (pin "5")
  (pin "1")
  (pin "7")
  (pin "14")
  (pin "9")
  (pin "12")
  (pin "13")
  (pin "11")
  (pin "10"))
 (symbol
  (lib_id "logic-macropad:74HC32")
  (at 250.19 177.8 0)
  (unit 1)
  (body_style 1)
  (exclude_from_sim no)
  (in_bom yes)
  (on_board yes)
  (in_pos_files yes)
  (dnp no)
  (property "Reference" "U13" (at 250.19 172.72 0) (show_name no) (do_not_autoplace no) (effects (font (size 1.27 1.27))))
  (property "Value" "74HC32" (at 250.19 182.88 0) (show_name no) (do_not_autoplace no) (effects (font (size 1.27 1.27))))
  (property "Footprint" "Package_SO:SOIC-14_3.9x8.7mm_P1.27mm" (at 250.19 177.8 0) (hide yes) (show_name no) (do_not_autoplace no) (effects (font (size 1.27 1.27))))
  (property "Datasheet" "~" (at 250.19 177.8 0) (hide yes) (show_name no) (do_not_autoplace no) (effects (font (size 1.27 1.27))))
  (property "Description" "" (at 250.19 177.8 0) (hide yes) (show_name no) (do_not_autoplace no) (effects (font (size 1.27 1.27))))
  (property "Spec" "74HC32 - Quad 2-input OR, SOIC-14" (at 250.19 177.8 0) (hide yes) (show_name no) (do_not_autoplace no) (effects (font (size 1.27 1.27))))
  (property "Sourcing" "exact" (at 250.19 177.8 0) (hide yes) (show_name no) (do_not_autoplace no) (effects (font (size 1.27 1.27))))
  (property "MPN" "74HC32D" (at 250.19 177.8 0) (hide yes) (show_name no) (do_not_autoplace no) (effects (font (size 1.27 1.27))))
  (property "Mfr" "Nexperia" (at 250.19 177.8 0) (hide yes) (show_name no) (do_not_autoplace no) (effects (font (size 1.27 1.27))))
  (property "Alt" "TI SN74HC32D, onsemi MC74HC32ADG, Toshiba TC74HC32AF, MDD / ST / UTC equivalents" (at 250.19 177.8 0) (hide yes) (show_name no) (do_not_autoplace no) (effects (font (size 1.27 1.27))))
  (pin "14")
  (pin "3")
  (pin "1")
  (pin "5")
  (pin "6")
  (pin "8")
  (pin "2")
  (pin "4")
  (pin "9")
  (pin "10")
  (pin "7")
  (pin "13")
  (pin "11")
  (pin "12")))
